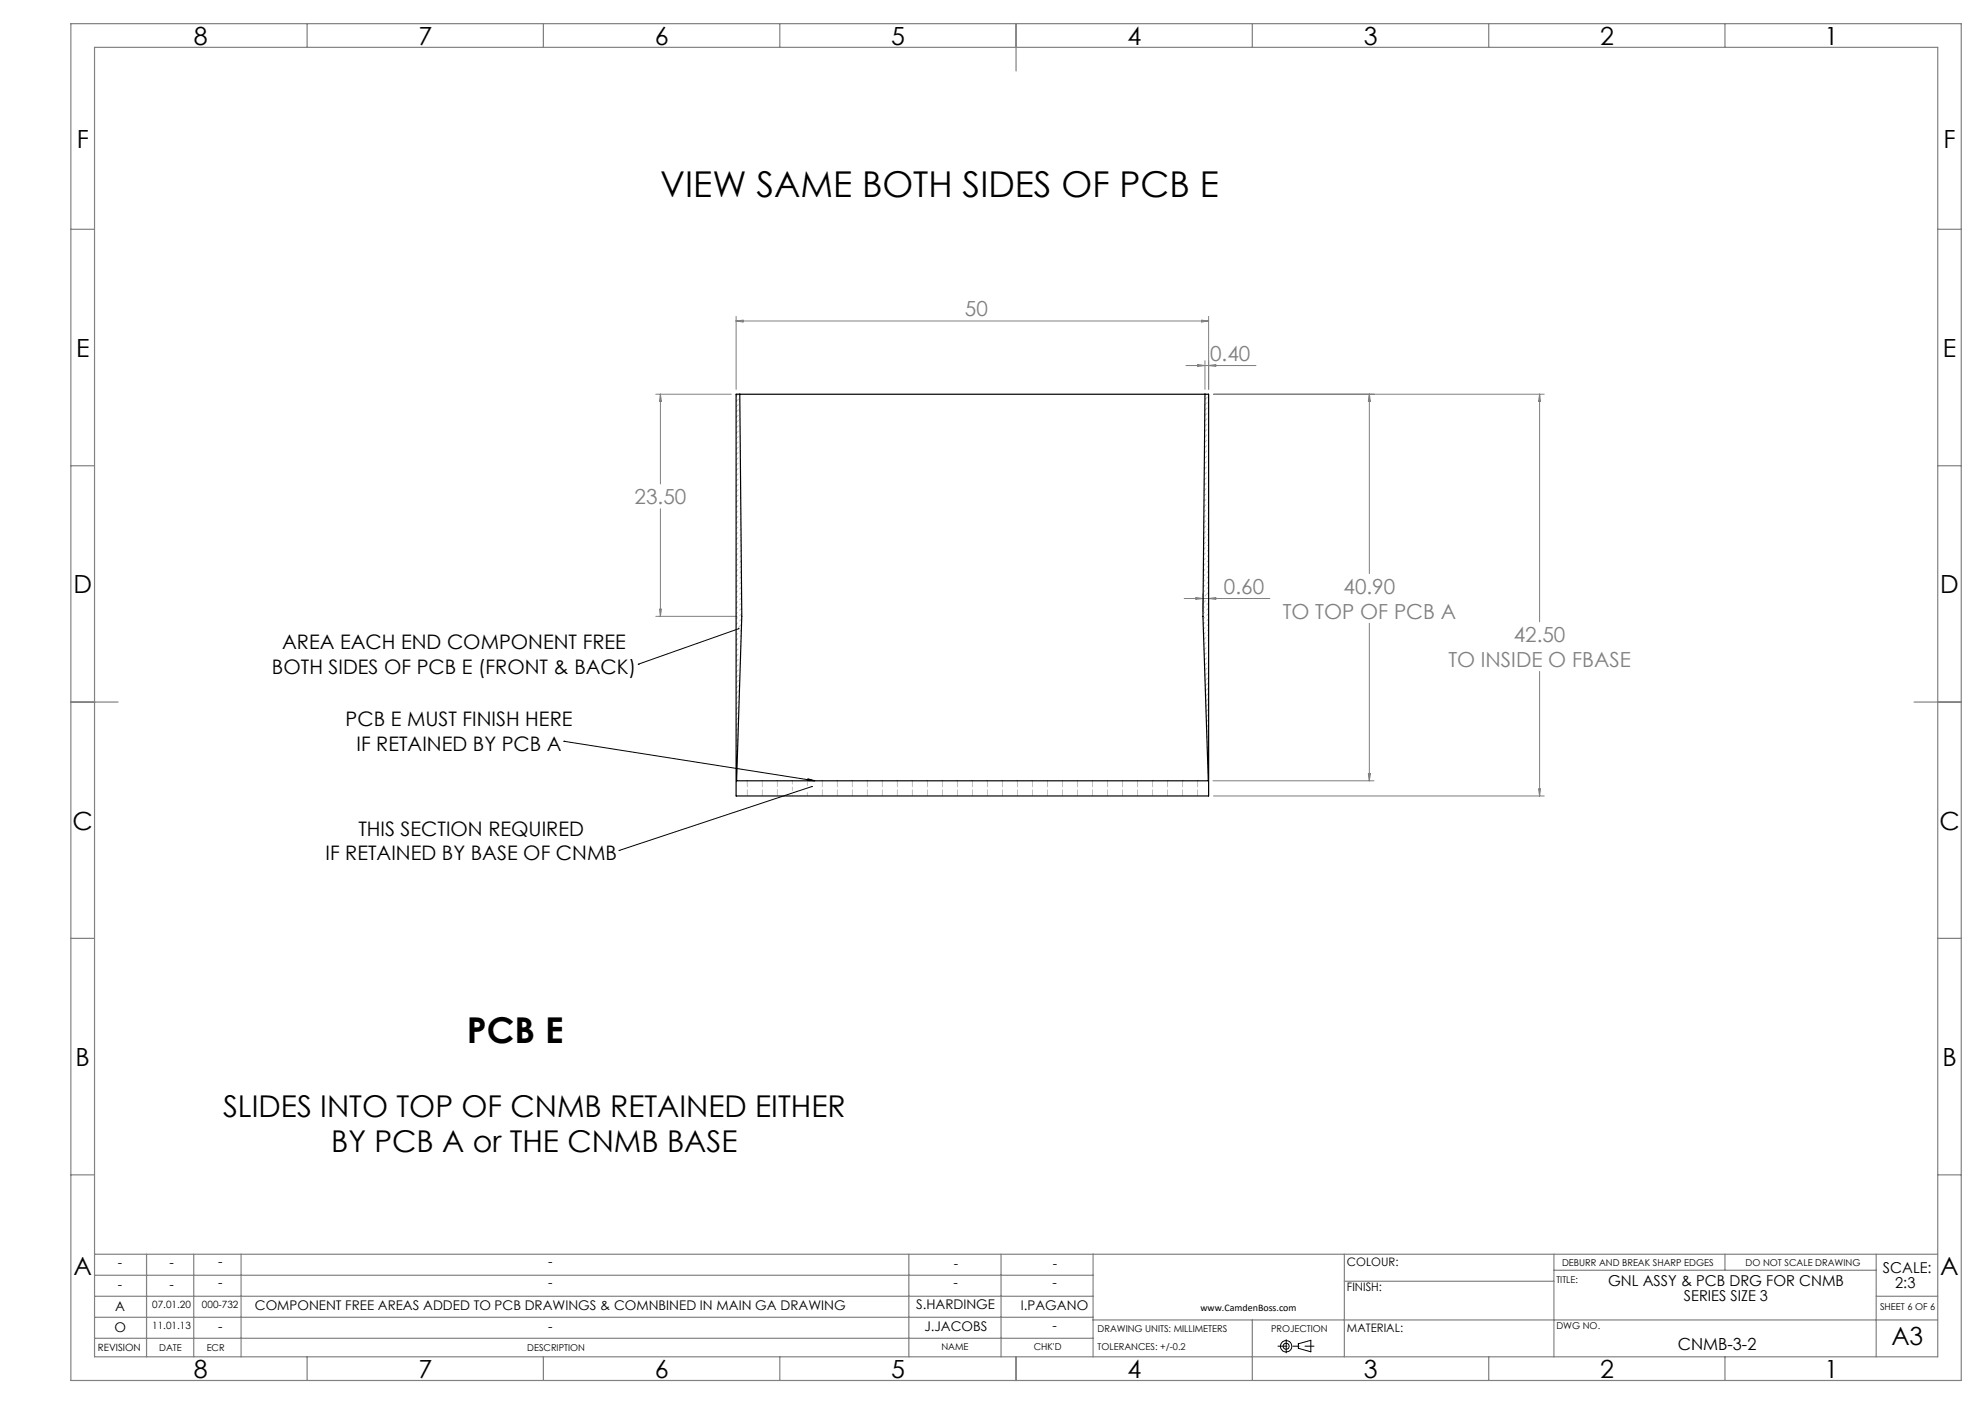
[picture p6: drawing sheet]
<svg xmlns="http://www.w3.org/2000/svg" width="420mm" height="297mm" viewBox="0 0 420 297" stroke-linecap="round" stroke-linejoin="round" font-family="sans-serif">
<g fill="none" stroke="#000" stroke-width=".21">
<path d="M156.3 133l-21.3 7.5M119.3 156.8h.1M119.3 156.8l53.1 8.4M135 140.5h.1M131 179.9h.1M171 164.7l1.4 .5-1.5-.1zM171.8 166.4l-40.8 13.5M274.7 284.3l2.7-.8v2.5l-2.7-.8z"/>
<circle cx="272.1" cy="284.8" r="1.19"/>
<circle cx="272.1" cy="284.8" r=".64"/>
</g>
<path d="M270.4 284.8h7.6" fill="none" stroke="#000" stroke-width=".21" stroke-dasharray="15.2 1.3 1.3 1.3" stroke-dashoffset="13.3"/>
<path d="M272.1 283.4v2.8" fill="none" stroke="#000" stroke-width=".21" stroke-dasharray="15.2 1.3 1.3 1.3"/>
<g fill="none" stroke="#808080" stroke-width=".25">
<path d="M15 5h400v287h-400zM20 10h390v277h-390zM65 5v5M115 5v5M165 5v5M215 5v10M265 5v5M315 5v5M365 5v5M15 48.5h5M410 48.5h5M15 98.5h5"/>
<path d="M410 98.5h5M15 148.5h10M405 148.5h10M15 198.5h5M410 198.5h5M15 248.5h5M410 248.5h5M20 274.2h211.3M20 265.3h390M20 278.7h211.3M20 269.8h211.3M31 265.3v21.7"/>
<path d="M41 265.3v21.7M51 265.3v21.7M192.3 265.3v21.7M211.8 265.3v21.7M231.3 265.3v21.7M231.3 279.2h178.7M265 279.2v12.8M284.4 271h44.4M284.4 265.3v21.7M328.8 265.3v21.7M328.8 268.7h68.2M365 265.3v3.4"/>
<path d="M397 274.2h13M397 265.3v21.7M20 283.1h211.3M65 287v5M115 287v5M165 287v5M215 287v5M315 287v5M365 287v5"/>
</g>
<path d="M215 5v5M15 148.5h5M410 148.5h5M215 287v5" fill="none" stroke="#808080" stroke-width=".35"/>
<g fill="none" stroke="#808080" stroke-width=".21">
<path d="M155.8 66.9v15.5M155.8 67.9h99.9M155.8 67.9l1.4-.2v.4zM250.9 77.3h14.8M253.4 77.1l1.6 .2-1.6 .2zM254.2 67.7l1.5 .2-1.5 .2zM255 76.3v6.1M255.7 66.9v15.5M255.7 77.3l1.5-.2v.4zM138.7 83.4h16M139.7 83.4v19M139.7 83.4l.2 1.5h-.3z"/>
<path d="M256.8 83.4h69.9M289.7 83.4l.2 1.5h-.4zM289.7 83.4v38M325.8 83.4l.1 1.5h-.4zM325.8 83.4v48.1M139.7 107.6v22.8M138.7 130.4h17.2M139.6 128.9h.3l-.2 1.5zM250.5 126.6h18.2M253 126.4l1.5 .2-1.5 .2zM254.5 125.6v3.8M255.7 126.6l1.5-.2v.4z"/>
<path d="M289.7 131.8v33.4M325.8 142v26.4M256.6 165.2h34.1M256.8 168.4h69.9M289.5 163.7h.4l-.2 1.5zM325.5 166.9h.4l-.1 1.5z"/>
</g>
<g fill="none" stroke="#c0c0c0" stroke-width=".21" stroke-dasharray="1.3 .6">
<path d="M255 83.4h.1M254.9 126.1l.4-.3M255.4 125.6l.4-.3M155.8 159l.3-.3M155.8 157.9l.3-.3M155.8 156.8l.3-.4M155.8 155.7l.4-.5M255.3 154.9l.5-.5M255.4 156l.4-.4M255.4 157l.4-.3M255.4 158.1l.4-.3M255.5 159.2l.3-.3"/>
<path d="M155.8 164.6l.1-.1M155.8 163.5l.1-.1M155.8 161.3l.2-.3M155.8 160.1l.2-.2M155.9 165.2h-.1M158.1 168.4v-3.2M161.3 168.4v-3.2M164.5 168.2v-3M167.7 168.4v-.1M174 168.4v-3.2M177.2 168.4v-3.2M180.4 168.4v-3.2"/>
<path d="M183.5 168.4v-3.2M186.7 168.4v-3.2M189.9 168.4v-3.2M193.1 168.4v-3.2M196.2 168.4v-3.2M199.4 168.4v-3.2M202.6 168.4v-3.2M205.8 168.4v-3.2M208.9 168.4v-3.2M212.1 168.4v-3.2M215.3 168.4v-3.2M218.5 168.4v-3.2"/>
<path d="M221.6 168.4v-3.2M224.8 168.4v-3.2M228 168.4v-3.2M231.2 168.4v-3.2M234.3 168.4v-3.2M237.5 168.4v-3.2M240.7 168.4v-3.2M243.9 168.4v-3.2M247 168.4v-3.2M250.2 168.4v-3.2M253.4 168.4v-3.2M255.5 160.3l.3-.2"/>
<path d="M255.5 161.4l.3-.2M255.6 162.5l.2-.2M255.6 163.6l.2-.2M255.6 164.7l.2-.2M255.7 165.2h.1"/>
</g>
<path d="M155.8 83.8l.4-.4M254.6 127.6l.5-.5M155.8 154.5l.4-.4M155.8 153.4l.4-.5M255.3 152.7l.5-.5M255.3 153.8l.5-.5" fill="none" stroke="#c0c0c0" stroke-width=".21" stroke-dasharray="1.3 .6" stroke-dashoffset=".3"/>
<path d="M155.8 152.3l.5-.5M155.8 151.2l.5-.6M155.8 150l.6-.6M155.8 148.9l.6-.6M255.1 148.3l.7-.6M255.2 149.4l.6-.6M255.2 150.5l.6-.6M255.2 151.6l.6-.5M170.8 166.2v-.8" fill="none" stroke="#c0c0c0" stroke-width=".21" stroke-dasharray="1.3 .6" stroke-dashoffset=".4"/>
<path d="M156.3 132.7l.6-.6M155.8 147.8l.6-.7M155.8 146.7l.7-.7M155.8 145.6l.7-.8M255 144l.8-.8M255 145.1l.8-.8M255.1 146.2l.7-.7M255.1 147.2l.7-.6" fill="none" stroke="#c0c0c0" stroke-width=".21" stroke-dasharray="1.3 .6" stroke-dashoffset=".5"/>
<g fill="none" stroke="#c0c0c0" stroke-width=".21" stroke-dasharray="1.3 .6" stroke-dashoffset=".6">
<path d="M155.8 97.3l.9-.9M155.8 96.2l.9-.9M155.8 95l.9-.9M155.8 93.9l.8-.9M155.8 92.8l.8-.9M155.8 91.7l.8-.9M155.8 90.5l.8-.8M155.8 89.4l.8-.8M155.8 88.3l.8-.8M155.8 87.2l.8-.8M155.8 86.1l.8-.9M155.8 84.9l.8-.8"/>
<path d="M254.8 97l1-.9M254.9 95.9l.9-1M254.9 94.7l.9-.9M254.9 93.6l.9-.9M254.9 92.5l.9-.9M254.9 91.3l.9-.8M254.9 90.2l.9-.9M254.9 89.1l.9-.9M254.9 87.9l.9-.8M254.9 86.8l.9-.8M254.9 85.7l.9-.9M254.9 84.5l.9-.8"/>
<path d="M254.9 139.6l.9-.9M155.8 144.4l.7-.7M155.8 143.3l.8-.8M155.8 142.2l.8-.9M155.8 141.1l.8-.9M254.9 140.7l.9-.9M254.9 141.8l.9-.8M255 142.9l.8-.8M167.7 167.2v-2M170.8 168.4v-1.2"/>
</g>
<g fill="none" stroke="#c0c0c0" stroke-width=".21" stroke-dasharray="1.3 .6" stroke-dashoffset=".7">
<path d="M155.8 99.5l.9-.9M155.8 98.4l.9-.9M254.8 99.2l1-.9M254.8 98.1l1-.9M155.8 114.1l1-1M155.8 113l1-1M155.8 111.9l1-1.1M155.8 110.8l1-1.1M155.8 109.6l1-1M155.8 108.5l1-1M155.8 107.4l1-1M155.8 106.3l.9-1"/>
<path d="M155.8 105.1l.9-.9M155.8 104l.9-.9M155.8 102.9l.9-1M155.8 101.8l.9-1M155.8 100.7l.9-1M254.7 112.8l1.1-1M254.7 111.7l1.1-1M254.7 110.6l1.1-1.1M254.7 109.4l1.1-1M254.7 108.3l1.1-1M254.8 107.2l1-1M254.8 106l1-1"/>
<path d="M254.8 104.9l1-1M254.8 103.8l1-1M254.8 102.6l1-.9M254.8 101.5l1-.9M254.8 100.4l1-1M155.8 139.9l.9-.9M155.8 138.8l.9-.9M155.8 137.7l1-1M155.8 136.6l1-1.1M254.7 135.3l1.1-1.1M254.7 136.4l1.1-1M254.8 137.5l1-1"/>
<path d="M254.8 138.5l1-.9"/>
</g>
<g fill="none" stroke="#c0c0c0" stroke-width=".21" stroke-dasharray="1.3 .6" stroke-dashoffset=".8">
<path d="M155.8 119.7l1.1-1.1M155.8 118.6l1-1.1M155.8 117.5l1-1.1M155.8 116.4l1-1.1M155.8 115.2l1-1M254.7 119.6l1.1-1.1M254.7 118.5l1.1-1.1M254.7 117.4l1.1-1.1M254.7 116.2l1.1-1M254.7 115.1l1.1-1.1M254.7 114l1.1-1.1M155.8 135.5l1-1.1"/>
<path d="M155.8 134.3l1.1-1.1M155.8 132.1l1.1-1.2M155.8 131l1.2-1.2M155.8 129.8l1.1-1.1M155.8 128.7l1.1-1.2M155.8 127.6l1.1-1.2M155.8 126.5l1.1-1.2M155.8 125.3l1.1-1.1M155.8 124.2l1.1-1.1M155.8 123.1l1.1-1.1M155.8 122l1.1-1.1M155.8 120.9l1.1-1.2"/>
<path d="M254.6 129.8l1.2-1.2M254.6 128.7l1.1-1.2M254.6 130.9l1.2-1.2M254.6 125.3l1.2-1.2M254.6 132l1.2-1.1M254.6 124.2l1.2-1.2M254.6 123l1.2-1.1M254.6 121.9l1.2-1.1M254.6 120.8l1.2-1.2M254.6 133.1l1.2-1.1M254.7 134.2l1.1-1.1"/>
</g>
<path d="M156.2 132.9v.2h.2l.1-.2zM171 164.7l1.4 .5-1.5-.1zM171.7 166.3l.1 .2 .2-.1-.1-.1z" fill="#000"/>
<path d="M155.8 83.4h99.9v85h-99.9zM156.5 83.4l.5 47-1.1 34.8h99.8l-1.2-34.8 .5-47" fill="none" stroke="#000" stroke-width=".25"/>
<g font-size="7.5">
<text x="139.7" y="41.6">VIEW SAME BOTH SIDES OF PCB E</text>
<text x="98.8" y="220.7">PCB E</text>
</g>
<g font-size="6.3">
<text x="47.2" y="236.3">SLIDES INTO TOP OF CNMB RETAINED EITHER</text>
<text x="70.1" y="243.6">BY PCB A or THE CNMB BASE</text>
</g>
<g font-size="5.3">
<text x="41" y="9.5">8</text>
<text x="88.5" y="9.5">7</text>
<text x="138.5" y="9.5">6</text>
<text x="188.5" y="9.5">5</text>
<text x="238.5" y="9.5">4</text>
<text x="288.5" y="9.5">3</text>
<text x="338.5" y="9.5">2</text>
<text x="386" y="9.5">1</text>
<text x="16.2" y="31.3">F</text>
<text x="411.2" y="31.3">F</text>
<text x="16.1" y="75.5">E</text>
<text x="411.1" y="75.5">E</text>
<text x="15.5" y="125.5">D</text>
<text x="410.5" y="125.5">D</text>
<text x="15.4" y="175.5">C</text>
<text x="410.4" y="175.5">C</text>
<text x="16" y="225.5">B</text>
<text x="411" y="225.5">B</text>
<text x="15.5" y="269.8">A</text>
<text x="410.5" y="269.8">A</text>
<text x="400.2" y="284.5">A3</text>
<text x="41" y="291.5">8</text>
<text x="88.5" y="291.5">7</text>
<text x="138.5" y="291.5">6</text>
<text x="188.5" y="291.5">5</text>
<text x="238.5" y="291.5">4</text>
<text x="288.5" y="291.5">3</text>
<text x="338.5" y="291.5">2</text>
<text x="386" y="291.5">1</text>
</g>
<g font-size="4.4" fill="#808080">
<text x="204.2" y="66.9">50</text>
<text x="256" y="76.3">0.40</text>
<text x="134.3" y="106.6">23.50</text>
<text x="259" y="125.6">0.60</text>
<text x="284.3" y="125.6">40.90</text>
<text x="271.4" y="130.9">TO TOP OF PCB A</text>
<text x="320.3" y="135.8">42.50</text>
<text x="306.4" y="141">TO INSIDE O FBASE</text>
</g>
<g font-size="4.2">
<text x="59.7" y="137.4">AREA EACH END COMPONENT FREE</text>
<text x="57.5" y="142.6">BOTH SIDES OF PCB E (FRONT &amp; BACK)</text>
<text x="73.1" y="153.7">PCB E MUST FINISH HERE</text>
<text x="75.4" y="158.9">IF RETAINED BY PCB A</text>
<text x="75.8" y="176.8">THIS SECTION REQUIRED</text>
<text x="68.9" y="182">IF RETAINED BY BASE OF CNMB</text>
</g>
<text font-size="3.5" x="355" y="285.6">CNMB-3-2</text>
<g font-size="3.2">
<text x="398.4" y="269.3">SCALE:</text>
<text x="340.2" y="272">GNL ASSY &amp; PCB DRG FOR CNMB</text>
<text x="356.3" y="275.2">SERIES SIZE 3</text>
<text x="401" y="272.5">2:3</text>
</g>
<g font-size="2.8">
<text x="25" y="268.1">-</text>
<text x="35.8" y="268.1">-</text>
<text x="46.1" y="267.8">-</text>
<text x="116" y="267.8">-</text>
<text x="201.8" y="268.2">-</text>
<text x="222.8" y="268.2">-</text>
<text x="25" y="272.6">-</text>
<text x="35.8" y="272.6">-</text>
<text x="46.1" y="272.3">-</text>
<text x="116" y="272.3">-</text>
<text x="201.7" y="272.3">-</text>
<text x="222.7" y="272.3">-</text>
<text x="24.2" y="281.8">O</text>
<text x="24.4" y="277.3">A</text>
<text x="46.1" y="281.5">-</text>
<text x="53.9" y="277">COMPONENT FREE AREAS ADDED TO PCB DRAWINGS &amp; COMNBINED IN MAIN GA DRAWING</text>
<text x="116" y="281.5">-</text>
<text x="193.8" y="276.8">S.HARDINGE</text>
<text x="195.6" y="281.6">J.JACOBS</text>
<text x="216" y="277">I.PAGANO</text>
<text x="222.7" y="281.4">-</text>
</g>
<g font-size="2.5">
<text x="285" y="267.8">COLOUR:</text>
<text x="285" y="273">FINISH:</text>
<text x="285" y="281.7">MATERIAL:</text>
</g>
<g font-size="2.1">
<text x="32.2" y="276.8">07.01.20</text>
<text x="32.2" y="281.2">11.01.13</text>
<text x="42.7" y="276.8">000-732</text>
<text x="254" y="277.3">www.CamdenBoss.com</text>
<text x="20.7" y="285.9">REVISION</text>
</g>
<g font-size="2">
<text x="330.5" y="267.7">DEBURR AND BREAK SHARP EDGES</text>
<text x="369.3" y="267.7">DO NOT SCALE DRAWING</text>
<text x="329.3" y="271.4">TITLE:</text>
<text x="232.2" y="281.7">DRAWING UNITS: MILLIMETERS</text>
<text x="268.9" y="281.7">PROJECTION</text>
<text x="329.3" y="281.2">DWG NO.</text>
<text x="397.8" y="277.2">SHEET 6 OF 6</text>
<text x="33.7" y="285.8">DATE</text>
<text x="43.7" y="285.8">ECR</text>
<text x="111.6" y="285.8">DESCRIPTION</text>
<text x="199.2" y="285.6">NAME</text>
<text x="218.7" y="285.6">CHK'D</text>
<text x="232.2" y="285.6">TOLERANCES: +/-0.2</text>
</g>
</svg>
